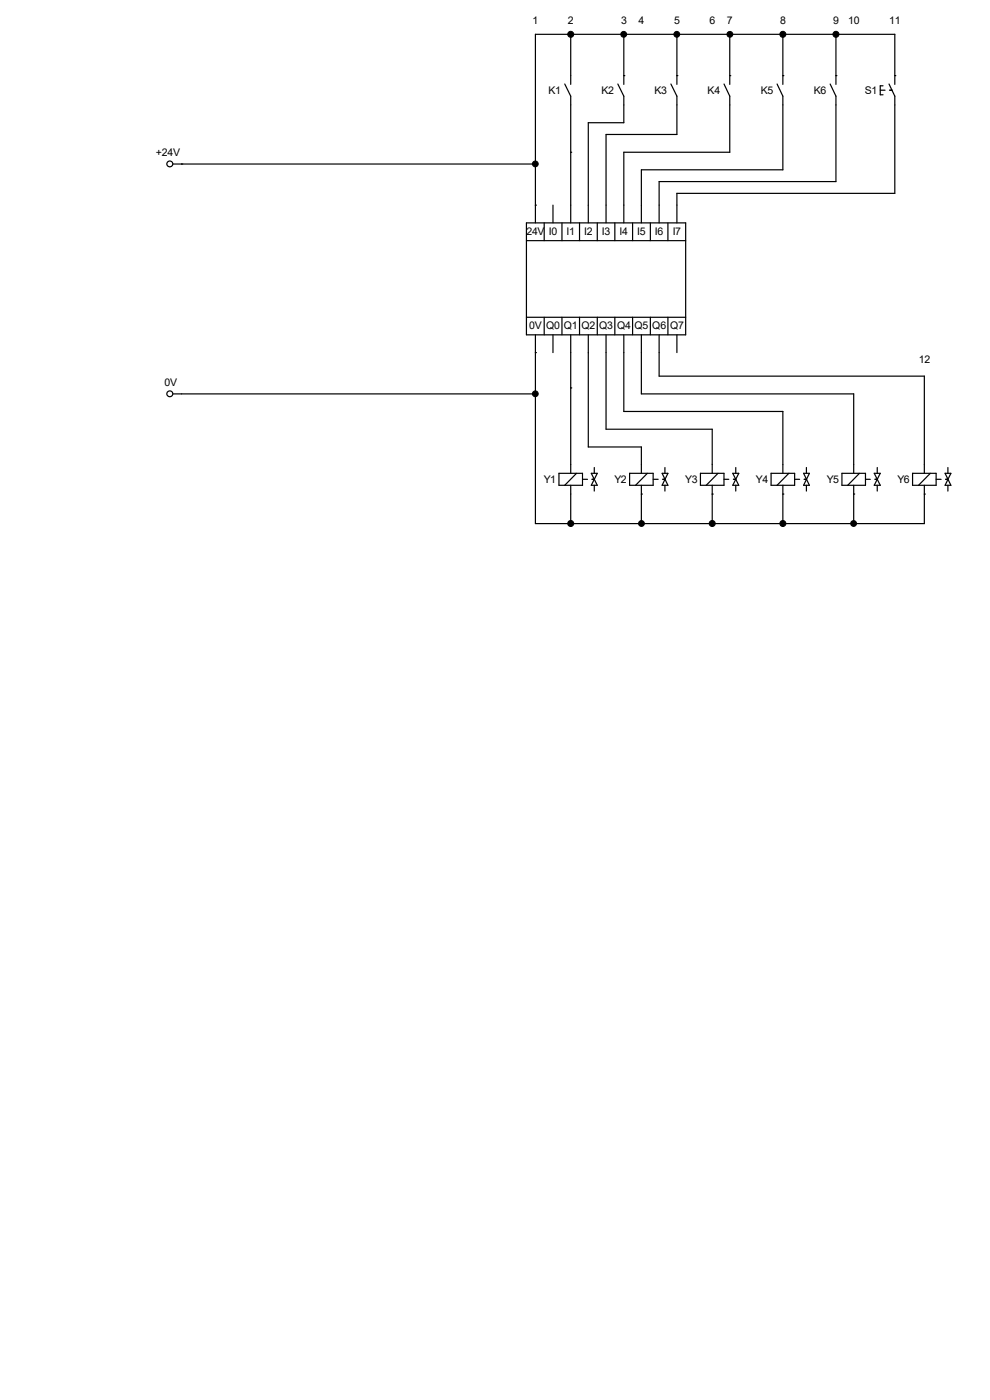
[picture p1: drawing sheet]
<svg xmlns="http://www.w3.org/2000/svg" width="210mm" height="297mm" viewBox="0 0 210 297" stroke-linecap="round" stroke-linejoin="round" font-family="sans-serif">
<g fill="none" stroke="#000" stroke-width=".25">
<path d="M121.1 7.3h.1M121.1 7.3v8.7M132.3 16h.1M132.3 7.3h.1M132.3 7.3v8.7M143.6 16h.1M143.6 7.3h.1M143.6 7.3v8.7M154.8 16h.1M154.8 7.3h.1M154.8 7.3v8.7M166.1 16h.1"/>
<path d="M166.1 7.3h.1M166.1 7.3v8.7M177.3 16h.1M177.3 7.3h.1M177.3 7.3v8.7M189.8 16h.1M189.8 16v-8.7h-76.2v40M38.5 34.8h.1M38.5 34.8h75.1M113.6 34.8h.1M121.1 32.3h.1M121.1 22.3v25"/>
<path d="M132.3 22.3v3.7h-7.5v21.3M143.6 22.3v6.2h-15v18.8M154.8 22.3v10h-22.5v15M166.1 22.3v13.7h-30v11.3M177.3 22.3v16.2h-37.5v8.8M189.8 22.3v18.7h-46.2v6.3M111.7 51.1h33.8M111.7 47.3h33.8v23.7h-33.8zM113.6 43.5h.1M115.4 47.3v3.8M117.3 43.5v3.8M119.2 47.3v3.8"/>
<path d="M122.9 47.3v3.8M126.7 47.3v3.8M130.4 47.3v3.8M134.2 47.3v3.8M138 47.3v3.8M141.7 47.3v3.8M111.7 67.3h33.8M113.6 74.8h.1M113.6 71v40.1h82.5v-6.3M115.4 67.3v3.7M117.3 71v3.8M119.2 67.3v3.7"/>
<path d="M121.1 71v27.6M122.9 67.3v3.7M124.8 71v23.8h11.3v3.8M126.7 67.3v3.7M128.6 71v20.1h22.5v7.5M130.4 67.3v3.7M132.3 71v16.3h33.8v11.3M134.2 67.3v3.7M136.1 71v12.6h45v15M138 67.3v3.7M139.8 71v8.8h56.3v18.8M141.7 67.3v3.7"/>
<path d="M143.6 71v3.8M38.5 83.6h75.1M113.6 83.6h.1M121.1 82.3h.1M121.1 111.1h.1M121.1 104.8v6.3M136.1 104.8h.1M136.1 111.1h.1M136.1 104.8v6.3M151.1 104.8h.1M151.1 111.1h.1M151.1 104.8v6.3"/>
<path d="M166.1 104.8h.1M166.1 111.1h.1M166.1 104.8v6.3M181.1 104.8h.1M181.1 111.1h.1M181.1 104.8v6.3M196.1 104.8h.1"/>
</g>
<path d="M33.7 79.8h3.8v2.5h-3.8z" fill="#fff"/>
<g fill="none" stroke="#000" stroke-width=".25">
<path d="M36.7 83.6h1.8"/>
<circle cx="36" cy="83.6" r=".63"/>
</g>
<path d="M33.1 31.1h5.1v2.4h-5.1z" fill="#fff"/>
<g fill="none" stroke="#000" stroke-width=".25">
<path d="M36.7 34.8h1.8"/>
<circle cx="36" cy="34.8" r=".63"/>
</g>
<path d="M183.5 17.9h2.6v2.5h-2.6z" fill="#fff"/>
<path d="M186.7 19.1h1M187.3 18.2h-.6v1.9h.6M188.6 17.8l1.2 2.6v1.9M188.7 19.1h.5M189.8 16v1.9" fill="none" stroke="#000" stroke-width=".25"/>
<path d="M115.4 100.5h2.5v2.4h-2.5z" fill="#fff"/>
<path d="M121.1 98.6v1.8M126.1 99.2v1.2M118.6 100.4h5v2.6h-5zM121.1 103v1.8M122.3 100.4l-2.5 2.6M123.6 101.7h1M125.4 100.4l1.3 2.6h-1.3l1.3-2.6zM125.6 101.7h.5M126.1 103v1.2" fill="none" stroke="#000" stroke-width=".25"/>
<path d="M116.4 17.9h2.6v2.5h-2.6z" fill="#fff"/>
<path d="M119.8 17.8l1.3 2.6v1.9M121.1 16v1.9" fill="none" stroke="#000" stroke-width=".25"/>
<path d="M127.6 17.9h2.6v2.5h-2.6z" fill="#fff"/>
<path d="M131.1 17.8l1.2 2.6v1.9M132.3 16v1.9" fill="none" stroke="#000" stroke-width=".25"/>
<path d="M138.9 17.9h2.6v2.5h-2.6z" fill="#fff"/>
<path d="M142.3 17.8l1.3 2.6v1.9M143.6 16v1.9" fill="none" stroke="#000" stroke-width=".25"/>
<path d="M150.1 17.9h2.6v2.5h-2.6z" fill="#fff"/>
<path d="M153.6 17.8l1.2 2.6v1.9M154.8 16v1.9" fill="none" stroke="#000" stroke-width=".25"/>
<path d="M161.4 17.9h2.6v2.5h-2.6z" fill="#fff"/>
<path d="M164.8 17.8l1.3 2.6v1.9M166.1 16v1.9" fill="none" stroke="#000" stroke-width=".25"/>
<path d="M172.6 17.9h2.7v2.5h-2.7z" fill="#fff"/>
<path d="M176.1 17.8l1.2 2.6v1.9M177.3 16v1.9" fill="none" stroke="#000" stroke-width=".25"/>
<g fill="#000" stroke="#000" stroke-width=".21">
<circle cx="121.1" cy="7.3" r=".64"/>
<circle cx="132.3" cy="7.3" r=".61"/>
<circle cx="143.6" cy="7.3" r=".61"/>
<circle cx="154.8" cy="7.3" r=".61"/>
<circle cx="166.1" cy="7.3" r=".64"/>
<circle cx="177.3" cy="7.3" r=".64"/>
<circle cx="113.6" cy="34.8" r=".61"/>
</g>
<path d="M130.3 100.5h2.6v2.4h-2.6z" fill="#fff"/>
<path d="M136.1 98.6v1.8M141.1 99.2v1.2M133.6 100.4h5v2.6h-5zM136.1 103v1.8M137.3 100.4l-2.5 2.6M138.6 101.7h1M140.5 100.4l1.2 2.6h-1.2l1.2-2.6zM140.5 101.7h.6M141.1 103v1.2" fill="none" stroke="#000" stroke-width=".25"/>
<path d="M145.4 100.5h2.6v2.4h-2.6z" fill="#fff"/>
<path d="M151.1 98.6v1.8M156.1 99.2v1.2M148.6 100.4h5v2.6h-5zM151.1 103v1.8M152.3 100.4l-2.5 2.6M153.6 101.7h1M155.4 100.4l1.3 2.6h-1.3l1.3-2.6zM155.6 101.7h.5M156.1 103v1.2" fill="none" stroke="#000" stroke-width=".25"/>
<path d="M160.4 100.5h2.5v2.4h-2.5z" fill="#fff"/>
<path d="M166.1 98.6v1.8M171.1 99.2v1.2M163.6 100.4h5v2.6h-5zM166.1 103v1.8M167.3 100.4l-2.5 2.6M168.6 101.7h1M170.5 100.4l1.2 2.6h-1.2l1.2-2.6zM170.6 101.7h.5M171.1 103v1.2" fill="none" stroke="#000" stroke-width=".25"/>
<path d="M175.4 100.5h2.6v2.4h-2.6z" fill="#fff"/>
<path d="M181.1 98.6v1.8M186.1 99.2v1.2M178.6 100.4h5v2.6h-5zM181.1 103v1.8M182.3 100.4l-2.5 2.6M183.6 101.7h1M185.5 100.4l1.2 2.6h-1.2l1.2-2.6zM185.6 101.7h.5M186.1 103v1.2" fill="none" stroke="#000" stroke-width=".25"/>
<path d="M190.4 100.5h2.6v2.4h-2.6z" fill="#fff"/>
<path d="M196.1 98.6v1.8M201.1 99.2v1.2M193.6 100.4h5v2.6h-5zM196.1 103v1.8M197.4 100.4l-2.5 2.6M198.6 101.7h1M200.5 100.4l1.2 2.6h-1.2l1.2-2.6zM200.6 101.7h.5M201.1 103v1.2" fill="none" stroke="#000" stroke-width=".25"/>
<g fill="#000" stroke="#000" stroke-width=".21">
<circle cx="113.6" cy="83.5" r=".61"/>
<circle cx="121.1" cy="111.1" r=".64"/>
<circle cx="136.1" cy="111.1" r=".61"/>
<circle cx="151.1" cy="111.1" r=".64"/>
<circle cx="166.1" cy="111.1" r=".64"/>
<circle cx="181.1" cy="111.1" r=".61"/>
</g>
<g font-size="2.2">
<text x="113" y="5.1">1</text>
<text x="120.5" y="5.1">2</text>
<text x="131.7" y="5.1">3</text>
<text x="135.5" y="5.1">4</text>
<text x="143" y="5.1">5</text>
<text x="150.5" y="5.1">6</text>
<text x="154.2" y="5.1">7</text>
<text x="165.5" y="5.1">8</text>
<text x="176.8" y="5.1">9</text>
<text x="179.9" y="5.1">10</text>
<text x="188.6" y="5.1">11</text>
<text x="116.4" y="19.9">K1</text>
<text x="127.6" y="19.9">K2</text>
<text x="138.9" y="19.9">K3</text>
<text x="150.1" y="19.9">K4</text>
<text x="161.4" y="19.9">K5</text>
<text x="172.6" y="19.9">K6</text>
<text x="183.5" y="19.9">S1</text>
<text x="33.1" y="33.1">+24V</text>
<text x="111.7" y="49.8">24V I0</text>
<text x="120.2" y="49.8">I1</text>
<text x="123.9" y="49.8">I2</text>
<text x="127.7" y="49.8">I3</text>
<text x="131.4" y="49.8">I4</text>
<text x="135.2" y="49.8">I5</text>
<text x="138.9" y="49.8">I6</text>
<text x="142.7" y="49.8">I7</text>
<text x="112.3" y="69.9">0V Q0 Q1</text>
<text x="123.4" y="69.9">Q2</text>
<text x="127.1" y="69.9">Q3</text>
<text x="130.9" y="69.9">Q4 Q5 Q6 Q7</text>
<text x="194.9" y="77">12</text>
<text x="34.9" y="81.8">0V</text>
<text x="115.4" y="102.4">Y1</text>
<text x="130.3" y="102.4">Y2</text>
<text x="145.4" y="102.4">Y3</text>
<text x="160.4" y="102.4">Y4</text>
<text x="175.4" y="102.4">Y5</text>
<text x="190.4" y="102.4">Y6</text>
</g>
</svg>
